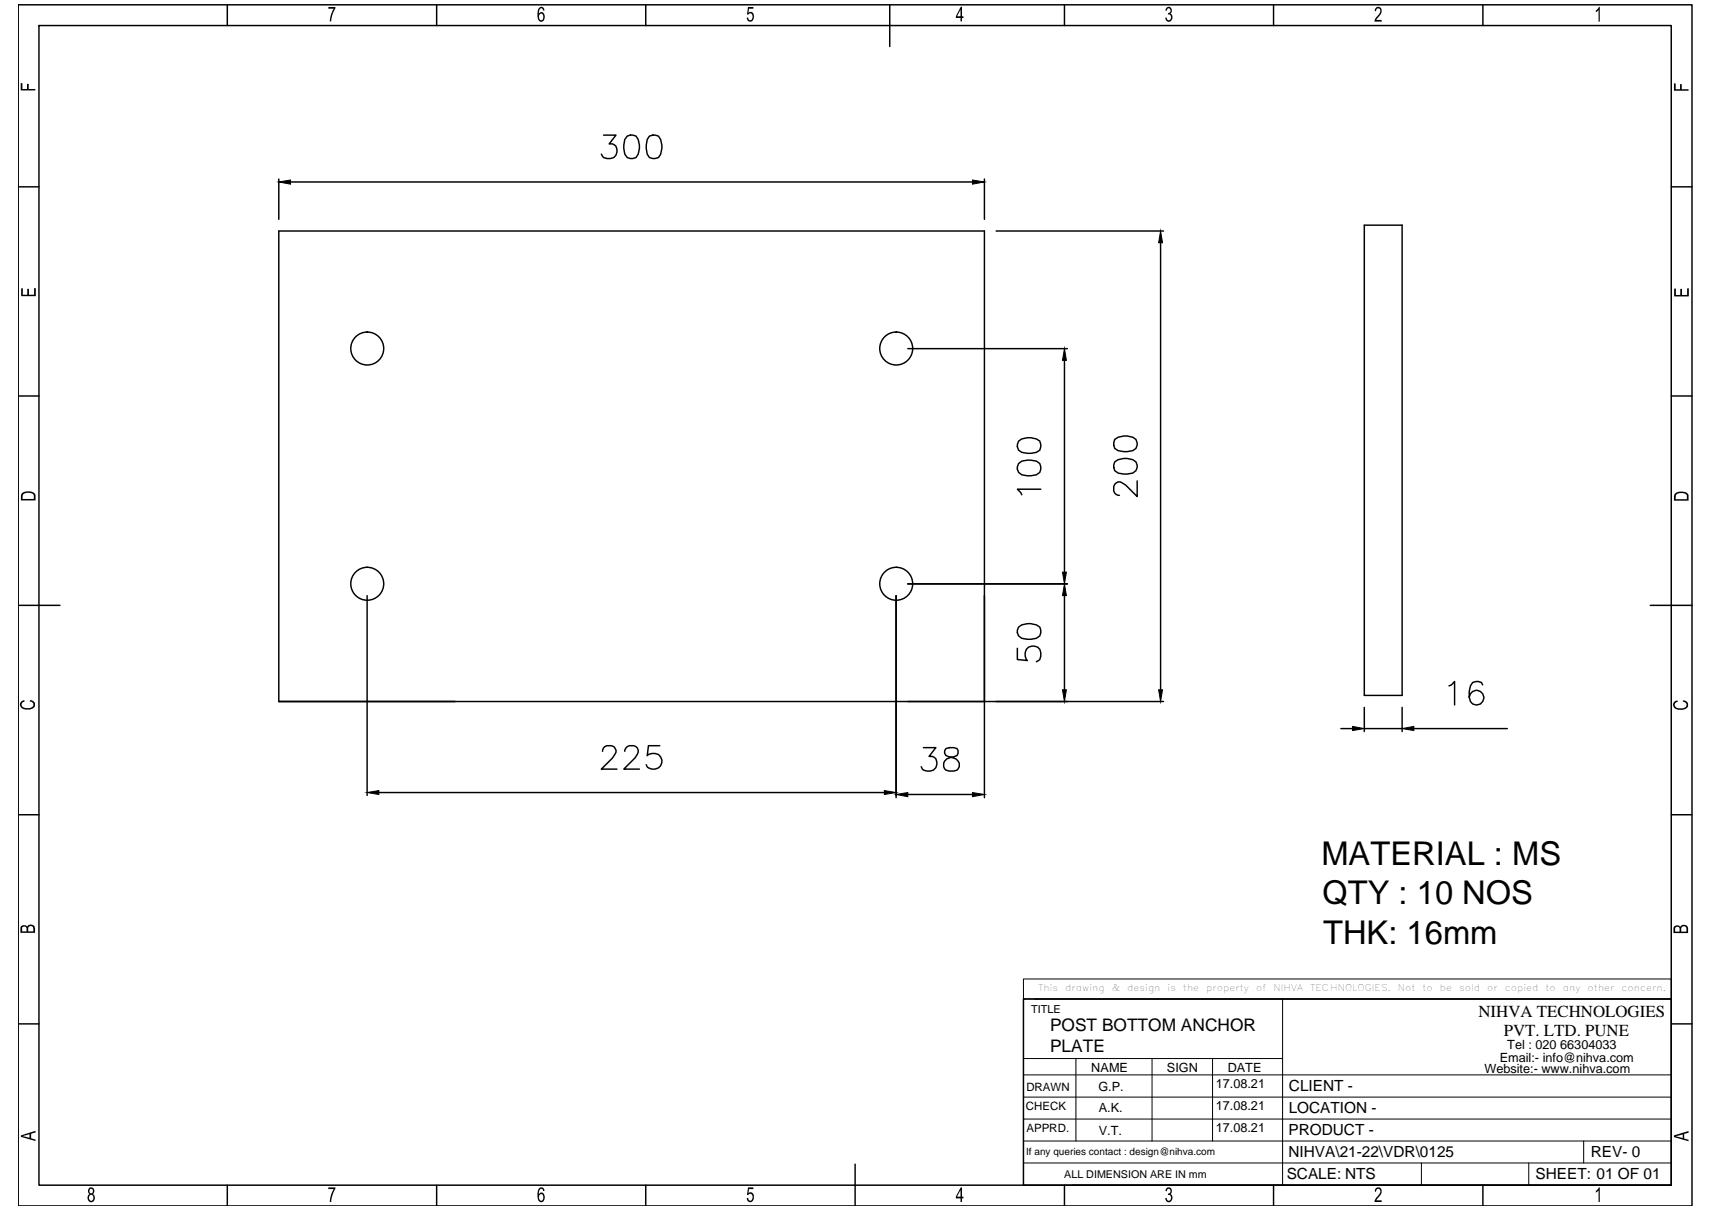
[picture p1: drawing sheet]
<svg xmlns="http://www.w3.org/2000/svg" width="297mm" height="210mm" viewBox="0 0 297 210" stroke-linecap="round" stroke-linejoin="round" font-family="sans-serif">
<!-- layer: 0 -->
<g fill="none" stroke="#000" stroke-width=".25">
<path d="M3.2 .8h290.4v208.4h-290.4zM6.8 4.4h283.2v201.2h-283.2zM39.4 .8v3.6M75.8 .8v3.6M112 .8v3.6M154.4 .8v7.3M184.7 .8v3.6M221 .8v3.6M257.3 .8v3.6M3.2 32.4h3.6M48.4 31.1v6.9M50.4 31.6h118.3"/>
<path d="M104.7 23.4h2.2l-1.2 1.6a1.21 1.21 0 0 1 1.3 .5 1.21 1.21 0 0 1-.1 1.4 1.6 1.6 0 0 1-2.4 .2l-.2-.4M108.8 23.6a1.32 1.32 0 0 1 1.9 .6 3.3 3.3 0 0 1-.4 3.1 1.37 1.37 0 0 1-1.9-.6l-.2-1.5 .2-1zM112.7 23.6a1.37 1.37 0 0 1 1.9 .6 3.3 3.3 0 0 1-.4 3.1 1.37 1.37 0 0 1-1.9-.6 3.7 3.7 0 0 1 .4-3.1zM170.8 31.1v6.9M236.7 39.1h6.6v81.5h-6.6zM290 32.4h3.6M172.8 40.1h29.1M201.4 42.1v77.6M3.2 68.7h3.6M157.5 60.5h27.7M176.7 76.5a3.1 3.1 0 0 1 3.7 0 1.37 1.37 0 0 1-.6 2 3.5 3.5 0 0 1-3.1-.4l-.2-.6zM184.7 62.5v36.8"/>
<path d="M193.4 76.2a3.1 3.1 0 0 1 3.7 0 1.31 1.31 0 0 1-.6 2 3.7 3.7 0 0 1-3.1-.4l-.2-.6zM290 68.7h3.6M176.7 80.4l.6-.4 1-.2 1.5 .2a1.29 1.29 0 0 1 .8 1.2 1.29 1.29 0 0 1-.8 1.2l-1 .1-1.5-.1a1.31 1.31 0 0 1-.6-2zM180.6 84.9h-4.1l.6 .6 .2 .3M193.4 80.1a3.1 3.1 0 0 1 3.7 0 1.31 1.31 0 0 1-.6 2l-.9 .1-1.6-.1a1.37 1.37 0 0 1-.6-2zM197.3 83.4v2.7l-1.9-1.9-.6-.4a.93 .93 0 0 0-1.6 .6v.8a.94 .94 0 0 0 1 .7M3.2 105h7.2M63.7 103.3v34.7M155.5 103.3v35.1M157.5 101.3h27.7M176.5 112.5v1.9l1.8 .2a1.46 1.46 0 0 1 0-2.2 1.46 1.46 0 0 1 2.1 .2 1.72 1.72 0 0 1-.2 2l-.4 .2M176.7 108.8a3.1 3.1 0 0 1 3.7 0 1.37 1.37 0 0 1-.6 1.9l-1 .2-1.5-.2a1.31 1.31 0 0 1-.6-1.9z"/>
<path d="M184.7 103.3v16.4M251.4 119l.4-.2 .6-.6v4.1M257.2 118.8l-.2-.4a1.33 1.33 0 0 0-1.9 .6 2.92 2.92 0 0 0 .4 3.1 1.27 1.27 0 0 0 1.9-.6 1.27 1.27 0 0 0-.9-1.7 1.27 1.27 0 0 0-1.6 1.1M286.3 105h7.3M48.4 121.7v-81.6h122.4v98.3M65.7 137.5h87.7M79 121.7h-30.6h122.4M104.5 130.3a.94 .94 0 0 1 .8-.9h.8a.97 .97 0 0 1 .6 1.5l-.4 .6-2 1.9h2.7M108.4 130.3a1.03 1.03 0 0 1 .8-.9h.8a.97 .97 0 0 1 .6 1.5l-.4 .6-2 1.9h2.7M114.5 129.4h-2l-.2 1.7a1.46 1.46 0 0 1 2-.2 1.46 1.46 0 0 1 .3 1.9 1.46 1.46 0 0 1-2.5-.1M157.5 121.7h44.4M157.5 137.8h11.2"/>
<path d="M160.2 129.7h2.2l-1.2 1.5a1.21 1.21 0 0 1 1.3 .6 1.21 1.21 0 0 1-.1 1.4 1.64 1.64 0 0 1-2.4 .2l-.2-.4M164.1 129.9a.8 .8 0 0 0 .4 1.3l.8 .2a1.17 1.17 0 0 1 1.2 1.1 1.17 1.17 0 0 1-1 1.3h-.8l-.6-.2a1.24 1.24 0 0 1-.3-1.3 1.24 1.24 0 0 1 1.1-.9l.8-.2a.84 .84 0 0 0 .4-1.3l-.6-.2h-.8zM232.6 126.4h2.1M236.7 122.7v4.2M236.7 126.4h6.6M243.3 122.7v4.2M245.3 126.4h16.2M3.2 141.3h3.6M290 141.3h3.6M3.2 177.6h3.6M177.6 173.3h112.4v32.3h-112.4zM290 177.6h3.6"/>
<path d="M39.4 205.6v3.6M75.8 205.6v3.6M112 205.6v3.6M148.4 202v7.2M184.7 205.6v3.6M186.1 205.6h103.9M221 205.6v3.6M257.3 205.6v3.6"/>
<circle cx="63.7" cy="60.5" r="2.86"/>
<circle cx="155.5" cy="60.5" r="2.86"/>
<circle cx="63.7" cy="101.3" r="2.86"/>
<circle cx="155.5" cy="101.3" r="2.86"/>
</g>
<g fill="#000">
<path d="M3.6 14.4h.3v1h.8v-.9h.3v.9h1.1v.3h-2.5zM57 1.2h1.2v.3l-.6 1.1-.1 1.1h-.3l.1-.5 .2-1 .4-.7h-.9zM129.8 1.2h.9v.3h-.8v.7l.1-.1a.73 .73 0 0 1 .7 .3 .73 .73 0 0 1 .1 .8l-.3 .5-.5 .1-.4-.5v-.2l.2-.1a.41 .41 0 0 0 .4 .5 .41 .41 0 0 0 .4-.5l-.1-.3a.37 .37 0 0 0-.3-.4 .37 .37 0 0 0-.4 .3l-.2-.1zM202.4 1.3l.3-.1a.62 .62 0 0 1 .6 .4 .62 .62 0 0 1-.2 .8l.2 .1 .1 .4-.2 .7-.4 .2-.4-.1-.2-.5 .2-.2a.4 .4 0 0 0 .5 .5 .4 .4 0 0 0 .3-.6l-.1-.2a.3 .3 0 0 0-.5-.2l.2-.2a.39 .39 0 0 0 .3-.5 .39 .39 0 0 0-.5-.3l-.2 .4-.2-.1zM238.7 1.3l.7-.1 .3 .4-.1 .8-.8 1 .9 .1v.3h-1.2l.1-.6 .7-.8 .2-.4a.39 .39 0 0 0-.4-.6 .39 .39 0 0 0-.4 .5h-.2zM277.4 1.2h.2v2.6h-.2v-2l-.5 .3v-.3l.3-.2zM290.4 14.5h.3v1h.8v-.9h.3v.9h1.2v.2h-2.6zM3.7 50h.3v1.1h.7v-1h.3v1h.9v-1.1h.3v1.4h-2.5zM290.5 50.1h.3v1.1h.7v-1.1h.3v1.1h.9v-1.2h.3v1.4h-2.5zM3.7 121.7l.5-.3 .1 .3-.4 .2-.1 .2v.4l.2 .2 .4 .1h.8l.3-.1a.53 .53 0 0 0 .2-.7 .53 .53 0 0 0-.5-.3v-.3l.6 .3 .3 .3-.1 .6-.6 .4-1.1 .1-.5-.2-.3-.4v-.4zM290.4 121.8l.6-.3 .1 .2-.3 .2a.53 .53 0 0 0-.2 .7 .53 .53 0 0 0 .6 .2l.8 .1 .6-.4a.55 .55 0 0 0-.1-.5 .55 .55 0 0 0-.5-.3v-.2h.2l.4 .2 .3 .3-.1 .7-.8 .4h-.8l-.6-.2-.3-.6zM57 206h1.2v.3l-.6 1.2-.1 1h-.3l.1-.6 .2-.8 .4-.8h-.9z"/>
<path d="M129.8 206h.9v.3h-.8v.7l.2-.2 .4 .1 .3 .7-.1 .7-.3 .2h-.5l-.2-.2-.1-.5h.2l.2 .5h.3l.3-.5-.1-.6a.35 .35 0 0 0-.4-.1 .35 .35 0 0 0-.3 .2h-.2zM202.3 206.2l.3-.2h.4l.2 .1 .1 .7-.2 .3 .2 .2 .1 .4-.1 .6-.4 .3h-.3l-.3-.2-.1-.6h.2v.1a.4 .4 0 0 0 .5 .4 .4 .4 0 0 0 .3-.6 .45 .45 0 0 0-.6-.4l.1-.3a.38 .38 0 0 0 .4-.4 .38 .38 0 0 0-.6-.2l-.1 .3-.2-.1zM238.7 206.1l.6-.1 .4 .4v.5l-.1 .4-.8 .9h.9v.3h-1.2l.2-.6 .8-1v-.4a.38 .38 0 0 0-.5-.3 .38 .38 0 0 0-.3 .5h-.2zM277.4 206h.2v2.5h-.2v-2l-.5 .4v-.3l.3-.3z"/>
<path d="M93.5 1.3l.3-.1h.3l.2 .2 .2 .4h-.2l-.2-.2a.3 .3 0 0 0-.3-.1 .3 .3 0 0 0-.2 .3l-.1 .6a.54 .54 0 0 1 .7-.2 .54 .54 0 0 1 .3 .6v.5l-.3 .4-.4 .1-.4-.3-.2-.6v-.7zM93.7 2.4l-.2 .5 .1 .3a.37 .37 0 0 0 .5 .3 .37 .37 0 0 0 .2-.6v-.2a.38 .38 0 0 0-.6-.3z"/>
<path d="M166.7 1.2h.2v1.6h.3v.3h-.3v.6h-.2v-.6h-.9v-.3zM166.7 1.7l-.6 1.1h.6z"/>
<path d="M3.9 85.5l.6-.3h.8l.6 .3 .3 .4v.9h-2.6v-.8zM4.2 85.6l-.2 .2-.1 .8h2v-.7l-.2-.2-.5-.2z"/>
<path d="M290.6 85.7l.7-.4 1.3 .1 .4 .5v1h-2.6zM290.9 85.8l-.1 .1-.1 .7h2v-.7l-.4-.3-.9-.1z"/>
<path d="M3.6 160.8l.5-.3 .4 .1a.19 .19 0 0 0 .2 .1 .19 .19 0 0 0 .2-.2l.6-.1 .5 .3 .1 1.1h-2.6zM3.9 160.8l-.1 .8h.8v-.5a.41 .41 0 0 0-.2-.3 .41 .41 0 0 0-.5 0zM5 160.7l-.1 .2v.7h.9l-.1-.6a.49 .49 0 0 0-.7-.3z"/>
<path d="M290.4 160.8l.5-.3 .4 .1 .2 .2 .5-.4 .6 .1 .3 .4v1h-2.5zM290.7 160.9l-.1 .7h.8v-.4a.4 .4 0 0 0-.2-.4 .4 .4 0 0 0-.5 .1zM291.8 160.8l-.1 .2v.6h.9v-.5a.46 .46 0 0 0-.3-.4 .46 .46 0 0 0-.5 .1z"/>
<path d="M3.6 197l2.6-.8v.3l-.8 .2v.8l.8 .2v.2l-2.6-.7zM3.9 197.1l1.2 .3v-.6z"/>
<path d="M290.4 197l2.6-.8v.3l-.8 .2v.8l.8 .2v.3l-2.6-.7zM290.8 197.1l1.2 .3v-.6z"/>
<path d="M15.5 206.1l.3-.1a.61 .61 0 0 1 .6 .4 .61 .61 0 0 1-.3 .7l.3 .4v.6l-.3 .4-.4 .1-.3-.2-.2-.5v-.4l.4-.4-.3-.3v-.4zM15.7 206.2l-.1 .2a.36 .36 0 0 0 0 .5 .36 .36 0 0 0 .5 0 .36 .36 0 0 0-.1-.5l-.1-.2zM15.6 207.3l-.2 .3v.4a.42 .42 0 0 0 .6 .2 .42 .42 0 0 0 .2-.6l-.2-.3z"/>
<path d="M93.5 206.2l.3-.2h.3l.4 .5v.1h-.3a.36 .36 0 0 0-.4-.4 .36 .36 0 0 0-.3 .5v.5l.2-.3h.4l.4 .4-.1 .9-.4 .4-.3-.1-.4-.6-.1-.9zM93.8 207.2l-.3 .2v.4a.39 .39 0 0 0 .4 .5 .39 .39 0 0 0 .4-.5v-.2a.4 .4 0 0 0-.5-.4z"/>
<path d="M166.7 206h.2v1.6h.3v.3h-.3v.6h-.2v-.6h-.9v-.3zM166.7 206.4l-.6 1.2h.6z"/>
</g>
<g fill="none" stroke="#000" stroke-width=".17">
<path d="M177.6 169.8h112.4v3.5h-112.4zM177.6 173.3v32.3M179.5 173.3h110.5M222.5 173.3v32.3M177.6 197.9h112.4M177.6 194.1h112.4M177.6 190.3h112.4M177.6 186.5h112.4M177.6 183.6h44.9M186.7 183.6v14.3M199.9 183.6v14.3M210.4 183.6v14.3"/>
<path d="M274.8 197.9v3.8M177.6 201.7h112.4M246.6 201.7v3.9M265.2 201.7v3.9"/>
</g>
<g fill="#000" stroke="#000" stroke-width=".17">
<path d="M48.4 31.6l2-.4v.7zM168.7 31.2l2.1 .4-2.1 .3zM201.4 40.1l.3 2h-.7zM184.7 60.5l.3 2h-.7zM184.3 99.3h.7l-.3 2zM184.7 101.3l.3 2h-.7zM184.3 119.7h.7l-.3 2zM201 119.7h.7l-.3 2zM63.7 137.5l2-.4v.7zM153.4 137.1l2.1 .4-2.1 .3zM155.5 137.8l2-.3v.7zM168.7 137.5l2.1 .3-2.1 .4z"/>
<path d="M234.7 126l2 .4-2 .3zM243.3 126.4l2-.4v.7z"/>
</g>
<g font-size="5.7">
<text x="229.3" y="150">MATERIAL : MS</text>
<text x="229.4" y="156.9">QTY : 10 NOS</text>
<text x="229.6" y="163.7">THK: 16mm</text>
</g>
<g font-size="3">
<text x="182.2" y="178.9">POST BOTTOM ANCHOR</text>
<text x="182.2" y="182.5">PLATE</text>
</g>
<g font-size="2.9">
<text x="256.5" y="176.4">NIHVA TECHNOLOGIES</text>
<text x="260.9" y="179.7">PVT. LTD. PUNE</text>
</g>
<g font-size="2.7">
<text x="223.6" y="189.3">CLIENT -</text>
<text x="223.5" y="197">PRODUCT -</text>
<text x="223.6" y="193.2">LOCATION -</text>
<text x="223.5" y="200.8">NIHVA\21-22\VDR\0125</text>
<text x="276" y="200.7">REV- 0</text>
<text x="223.3" y="204.6">SCALE: NTS</text>
<text x="266.4" y="204.6">SHEET: 01 OF 01</text>
</g>
<g font-size="2.2">
<text x="189.3" y="185.9">NAME</text>
<text x="202.5" y="185.9">SIGN</text>
<text x="213" y="185.9">DATE</text>
<text x="260.2" y="184.2">Email:- info@nihva.com</text>
<text x="261.5" y="181.9">Tel : 020 66304033</text>
<text x="190.6" y="189.2">G.P.</text>
<text x="210.9" y="188.7">17.08.21</text>
<text x="257.5" y="186.2">Website:- www.nihva.com</text>
<text x="190.7" y="193">A.K.</text>
<text x="190.7" y="196.8">V.T.</text>
<text x="210.9" y="192.5">17.08.21</text>
<text x="210.9" y="196.3">17.08.21</text>
</g>
<g font-size="2">
<text x="178.1" y="189.2">DRAWN</text>
<text x="178" y="192.6">CHECK</text>
<text x="178.1" y="196.4">APPRD.</text>
</g>
<g font-size="1.9">
<text x="178.9" y="175.8">TITLE</text>
<text x="184.6" y="204.3">ALL DIMENSION ARE IN mm</text>
</g>
<text font-size="1.7" x="178" y="200.3">If any queries contact : design@nihva.com</text>
<g font-size="1.6">
<text x="180.1" y="171.9">This</text>
<text x="184.8" y="171.9">drawing</text>
<text x="192.9" y="171.9">&amp;</text>
<text x="195.6" y="171.9">design</text>
<text x="202.6" y="171.9">is</text>
<text x="205.2" y="171.9">the</text>
<text x="209.3" y="171.9">property</text>
<text x="218" y="171.9">of</text>
<text x="221" y="171.9">NIHVA</text>
<text x="227.3" y="171.9">TECHNOLOGIES.</text>
<text x="242.5" y="171.9">Not</text>
<text x="246.8" y="171.9">to</text>
<text x="249.8" y="171.9">be</text>
<text x="253.2" y="171.9">sold</text>
<text x="258" y="171.9">or</text>
<text x="261.1" y="171.9">copied</text>
<text x="268.1" y="171.9">to</text>
<text x="271.1" y="171.9">any</text>
<text x="275.5" y="171.9">other</text>
<text x="281.4" y="171.9">concern.</text>
</g>
</svg>
